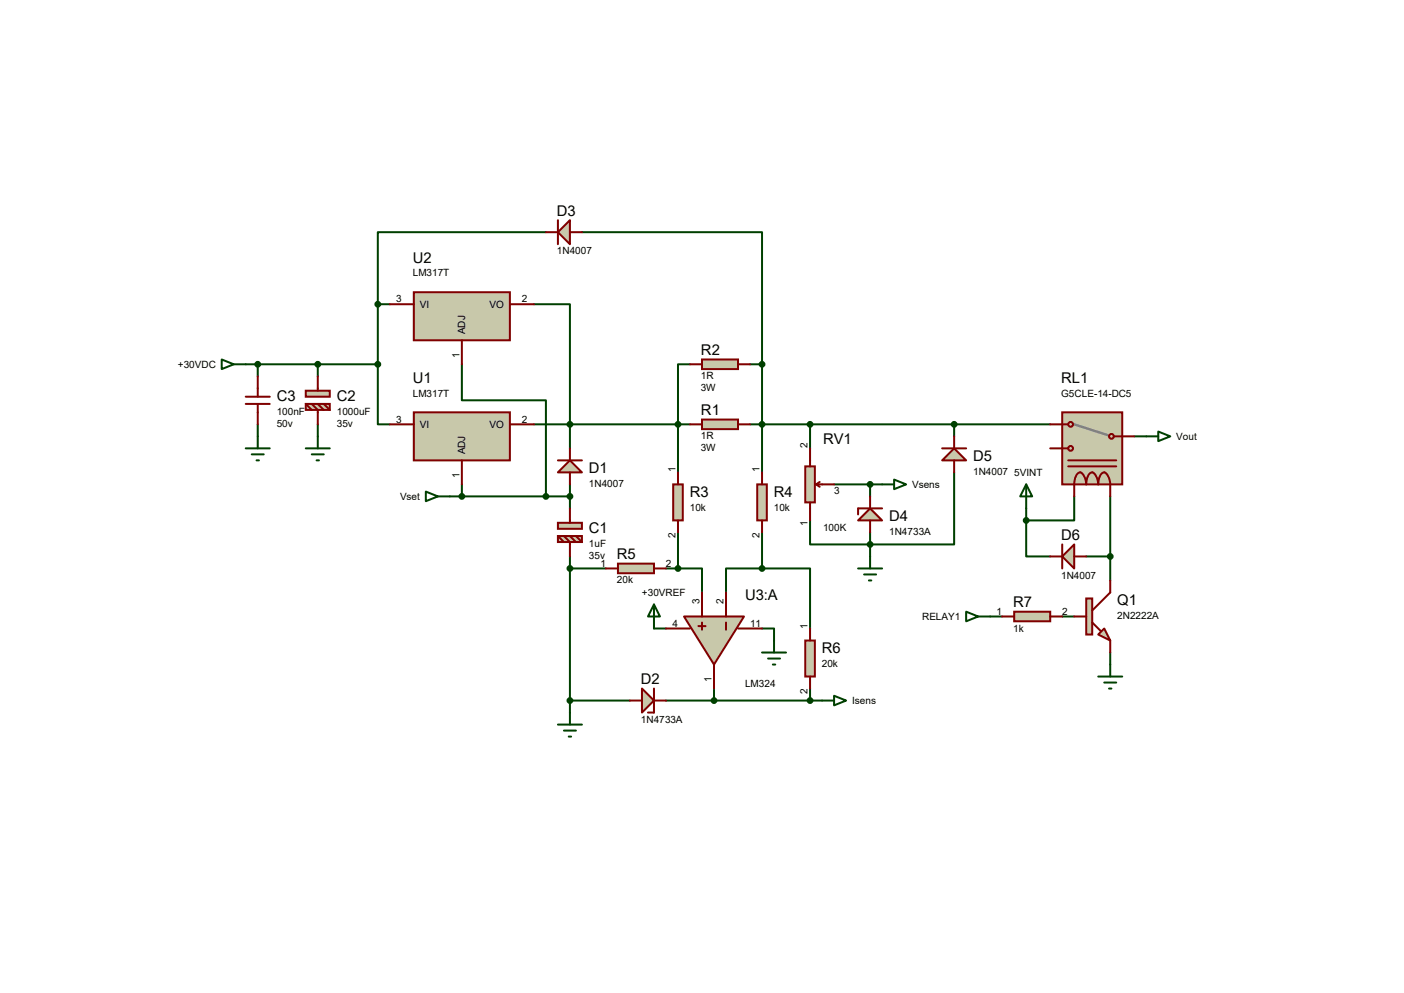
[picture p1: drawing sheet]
<svg xmlns="http://www.w3.org/2000/svg" width="297mm" height="210mm" viewBox="0 0 297 210" stroke-linecap="round" stroke-linejoin="round" font-family="sans-serif">
<g fill="none" stroke="#004000" stroke-width=".42">
<path d="M115.5 49.1h-35.6v15.2M123.1 49.1h38.1v27.9M52 77h27.9M54.5 77v2.6M67.2 77v2.6M79.9 77v12.7h2.6M79.9 64.3v12.7M79.9 64.3h2.6M97.7 77v7.7h17.8v20.3M112.9 64.3h7.7v30.5M146 77h-2.6v22.9M158.7 77h2.5"/>
<path d="M161.2 77v22.9M54.5 89.7v2.6M67.2 89.7v2.6M112.9 89.7h33.1M158.7 89.7h63.5M171.4 89.7v5.1M201.8 99.9v15.2h-30.4v-5M201.8 89.7v2.6M239.9 92.3h2.6M95.2 105h25.4M97.7 102.4v2.6M120.6 102.4v5.1"/>
<path d="M120.6 117.7v33M143.4 112.6v7.6M161.2 112.6v7.6M176.4 102.4h10.2M184.1 102.4v2.6M184.1 112.6v5.1M217.1 110.1v7.6h5.1M217.1 107.5v2.6M227.2 105v5.1h-10.1M229.8 117.7h5.1M234.9 105v17.8M120.6 120.2h7.6"/>
<path d="M138.3 132.9h2.6M140.9 120.2h2.5M143.4 120.2h5.1v5.1M161.2 120.2h10.2v12.7M161.2 120.2h-7.6v5.1M161.2 132.9h2.5v2.6M209.5 130.4h2.5M224.7 130.4h2.5M234.9 138v2.5M120.6 148.2h12.7M140.9 148.2h33M151 145.6v2.6"/>
<path d="M171.4 145.6v2.6"/>
</g>
<path d="M87.5 87.2h20.4v10.2h-20.4z" fill="#c8c8aa" stroke="#800000" stroke-width=".42"/>
<path d="M82.5 89.7h5M97.7 97.4v5M107.9 89.7h5" fill="none" stroke="#800000" stroke-width=".42"/>
<path d="M118 153.2h5.1M119.3 154.5h2.5M120.3 155.8h.5M120.6 150.7v2.5" fill="none" stroke="#004000" stroke-width=".42"/>
<g fill="#c8c8aa" stroke="#800000" stroke-width=".42">
<path d="M118 110.6h5.1v1.2h-5.1z"/>
<path d="M118 113.4h5.1v1.2h-5.1z"/>
</g>
<path d="M118 113.4l1.3 1.2M119.3 113.4l1.3 1.2v3.1M120.6 107.5v3.1M120.6 113.4l1.2 1.2M121.8 113.4l1.3 1.2" fill="none" stroke="#800000" stroke-width=".42"/>
<path d="M120.6 97.4l2.5 2.5h-5.1z" fill="#c8c8aa" stroke="#800000" stroke-width=".42"/>
<path d="M118 97.4h5.1M120.6 94.8v2.6M120.6 99.9v2.5" fill="none" stroke="#800000" stroke-width=".42"/>
<path d="M148.5 88.7h7.6v2.1h-7.6z" fill="#c8c8aa" stroke="#800000" stroke-width=".42"/>
<path d="M146 89.7h2.5M156.1 89.7h2.6" fill="none" stroke="#800000" stroke-width=".42"/>
<path d="M148.5 76h7.6v2.1h-7.6z" fill="#c8c8aa" stroke="#800000" stroke-width=".42"/>
<path d="M146 77h2.5M156.1 77h2.6" fill="none" stroke="#800000" stroke-width=".42"/>
<g fill="#c8c8aa" stroke="#800000" stroke-width=".42">
<path d="M64.7 82.6h5.1v1.3h-5.1z"/>
<path d="M64.7 85.4h5.1v1.3h-5.1z"/>
</g>
<path d="M67.2 79.6v3M64.7 85.4l1.3 1.3M66 85.4l1.2 1.3v3M67.2 85.4l1.3 1.3M68.5 85.4l1.3 1.3" fill="none" stroke="#800000" stroke-width=".42"/>
<g fill="#004000" stroke="#004000" stroke-width=".42">
<circle cx="79.9" cy="77" r=".51"/>
<circle cx="67.2" cy="77" r=".51"/>
</g>
<path d="M52 94.8h5.1M53.3 96.1h2.5M54.3 97.4h.5M54.5 92.3v2.5M64.7 94.8h5.1M66 96.1h2.5M67 97.4h.5M67.2 92.3v2.5" fill="none" stroke="#004000" stroke-width=".42"/>
<path d="M144.7 130.4h12.7l-6.4 10.1z" fill="#c8c8aa" stroke="#800000" stroke-width=".42"/>
<path d="M140.9 132.9h5.1M147.7 132.4h1.6M148.5 125.3v5.1M148.5 131.7v1.5M153.6 125.3v5.1M153.6 131.7v1.5M156.1 132.9h5.1M151 140.5v5.1" fill="none" stroke="#800000" stroke-width=".42"/>
<path d="M138.3 127.8l1.3 2.6h-2.5zM138.3 127.8v5.1" fill="none" stroke="#004000" stroke-width=".42"/>
<path d="M142.4 102.4h2v7.7h-2z" fill="#c8c8aa" stroke="#800000" stroke-width=".42"/>
<path d="M143.4 99.9v2.5M143.4 110.1v2.5" fill="none" stroke="#800000" stroke-width=".42"/>
<path d="M160.2 102.4h2v7.7h-2z" fill="#c8c8aa" stroke="#800000" stroke-width=".42"/>
<path d="M161.2 99.9v2.5M161.2 110.1v2.5" fill="none" stroke="#800000" stroke-width=".42"/>
<path d="M130.7 119.2h7.6v2h-7.6z" fill="#c8c8aa" stroke="#800000" stroke-width=".42"/>
<path d="M128.2 120.2h2.5M138.3 120.2h2.6" fill="none" stroke="#800000" stroke-width=".42"/>
<path d="M170.3 135.5h2.1v7.6h-2.1z" fill="#c8c8aa" stroke="#800000" stroke-width=".42"/>
<path d="M171.4 132.9v2.6M171.4 143.1v2.5" fill="none" stroke="#800000" stroke-width=".42"/>
<g fill="#004000" stroke="#004000" stroke-width=".42">
<circle cx="161.2" cy="120.2" r=".51"/>
<circle cx="143.4" cy="120.2" r=".51"/>
<circle cx="120.6" cy="120.2" r=".51"/>
</g>
<path d="M135.8 145.6l2.5 2.6-2.5 2.5z" fill="#c8c8aa" stroke="#800000" stroke-width=".42"/>
<path d="M133.3 148.2h2.5M138.3 145.6v5.1h-1.2M138.3 148.2h2.6" fill="none" stroke="#800000" stroke-width=".42"/>
<g fill="#004000" stroke="#004000" stroke-width=".42">
<circle cx="151" cy="148.2" r=".51"/>
<circle cx="120.6" cy="148.2" r=".51"/>
<circle cx="171.4" cy="148.2" r=".51"/>
</g>
<path d="M173.9 148.2h2.5M176.4 147.2l2.6 1-2.6 1z" fill="none" stroke="#004000" stroke-width=".42"/>
<path d="M118 49.1l2.6-2.5v5z" fill="#c8c8aa" stroke="#800000" stroke-width=".42"/>
<path d="M115.5 49.1h2.5M118 46.6v5M120.6 49.1h2.5" fill="none" stroke="#800000" stroke-width=".42"/>
<path d="M170.3 98.6h2.1v7.7h-2.1z" fill="#c8c8aa" stroke="#800000" stroke-width=".42"/>
<path d="M171.4 94.8v3.8M171.4 106.3v3.8M172.6 102.4l.8 .6M172.6 102.4h3.8M173.4 101.9l-.8 .5" fill="none" stroke="#800000" stroke-width=".42"/>
<path d="M184.1 107.5l2.5 2.6h-5.1z" fill="#c8c8aa" stroke="#800000" stroke-width=".42"/>
<path d="M184.1 105v2.5M184.1 110.1v2.5M186.6 107.5h-5.1v1.3" fill="none" stroke="#800000" stroke-width=".42"/>
<path d="M184.1 117.7v2.5M186.6 102.4h2.5M189.1 101.4l2.6 1-2.6 1.1zM181.5 120.2h5.1M182.8 121.5h2.5M183.8 122.8h.5" fill="none" stroke="#004000" stroke-width=".42"/>
<g fill="#004000" stroke="#004000" stroke-width=".42">
<circle cx="161.2" cy="89.7" r=".51"/>
<circle cx="184.1" cy="102.4" r=".51"/>
</g>
<path d="M201.8 94.8l2.6 2.6h-5.1z" fill="#c8c8aa" stroke="#800000" stroke-width=".42"/>
<path d="M199.3 94.8h5.1M201.8 92.3v2.5M201.8 97.4v2.5" fill="none" stroke="#800000" stroke-width=".42"/>
<g fill="#004000" stroke="#004000" stroke-width=".42">
<circle cx="171.4" cy="89.7" r=".51"/>
<circle cx="184.1" cy="115.1" r=".51"/>
</g>
<path d="M46.9 76l2.5 1-2.5 1.1zM49.4 77h2.6M242.5 92.3h2.5M245 91.3l2.6 1-2.6 1zM161.2 138h5.1M162.5 139.3h2.5M163.7 135.5v2.5M163.5 140.5h.5" fill="none" stroke="#004000" stroke-width=".42"/>
<path d="M224.7 87.2h12.7v15.2h-12.7z" fill="#c8c8aa" stroke="#800000" stroke-width=".42"/>
<path d="M227.2 89.7l7.2 2.3" fill="none" stroke="#808080" stroke-width=".51"/>
<g fill="#c8c8aa" stroke="#800000" stroke-width=".42">
<circle cx="235.1" cy="92.3" r=".51"/>
<circle cx="226.5" cy="94.8" r=".51"/>
</g>
<path d="M224.7 94.8h1.3M226 98.6h10.1M226 97.4h10.1M235.6 92.3h1.8M227.2 102.4a2.31 2.31 0 0 1 1.3-2.5 2.69 2.69 0 0 1 1.3 2.5 2.31 2.31 0 0 1 1.3-2.5 2.69 2.69 0 0 1 1.2 2.5 2.31 2.31 0 0 1 1.3-2.5 2.69 2.69 0 0 1 1.3 2.5" fill="none" stroke="#800000" stroke-width=".42"/>
<circle cx="226.5" cy="89.7" r=".51" fill="#c8c8aa" stroke="#800000" stroke-width=".42"/>
<path d="M222.2 89.7h3.8M222.2 94.8h2.5M237.4 92.3h2.5M227.2 102.4v2.6M234.9 102.4v2.6" fill="none" stroke="#800000" stroke-width=".42"/>
<g fill="#c8c8aa" stroke="#800000" stroke-width=".42">
<path d="M233.6 132.9l1.3 2.6-2.6-1.3z"/>
<path d="M229.8 126.6h1.3v7.6h-1.3z"/>
</g>
<path d="M227.2 130.4h2.6M231.1 131.7l1.7 1.7M234.9 122.8v2.5l-3.8 3.8M234.9 135.5v2.5" fill="none" stroke="#800000" stroke-width=".42"/>
<path d="M227.2 115.1v5.1l-2.5-2.5z" fill="#c8c8aa" stroke="#800000" stroke-width=".42"/>
<path d="M222.2 117.7h2.5M224.7 115.1v5.1M227.2 117.7h2.6" fill="none" stroke="#800000" stroke-width=".42"/>
<circle cx="234.9" cy="117.7" r=".51" fill="#004000" stroke="#004000" stroke-width=".42"/>
<path d="M214.5 129.4h7.7v2h-7.7z" fill="#c8c8aa" stroke="#800000" stroke-width=".42"/>
<path d="M212 130.4h2.5M222.2 130.4h2.5" fill="none" stroke="#800000" stroke-width=".42"/>
<path d="M90.1 104l2.5 1-2.5 1zM92.6 105h2.6M204.4 129.4l2.5 1-2.5 1zM206.9 130.4h2.6M232.3 143.1h5.1M233.6 144.4h2.5M234.6 145.6h.5M234.9 140.5v2.6" fill="none" stroke="#004000" stroke-width=".42"/>
<g fill="#004000" stroke="#004000" stroke-width=".42">
<circle cx="97.7" cy="105" r=".51"/>
<circle cx="120.6" cy="105" r=".51"/>
<circle cx="120.6" cy="89.7" r=".51"/>
</g>
<path d="M87.5 61.8h20.4v10.2h-20.4z" fill="#c8c8aa" stroke="#800000" stroke-width=".42"/>
<path d="M54.5 79.6v4.3M82.5 64.3h5M97.7 72v5M107.9 64.3h5M52 85.4h5.1M52 83.9h5.1M54.5 85.4v4.3" fill="none" stroke="#800000" stroke-width=".42"/>
<g fill="#004000" stroke="#004000" stroke-width=".42">
<circle cx="79.9" cy="64.3" r=".51"/>
<circle cx="115.5" cy="105" r=".51"/>
<circle cx="143.4" cy="89.7" r=".51"/>
<circle cx="161.2" cy="77" r=".51"/>
<circle cx="54.5" cy="77" r=".51"/>
<circle cx="217.1" cy="110.1" r=".51"/>
<circle cx="201.8" cy="89.7" r=".51"/>
</g>
<path d="M217.1 102.4l1.3 2.6h-2.6zM217.1 102.4v5.1" fill="none" stroke="#004000" stroke-width=".42"/>
<g font-size="3.1">
<text x="117.8" y="45.7">D3</text>
<text x="87.3" y="55.5">U2</text>
<text x="148.3" y="75.1">R2</text>
<text x="87.3" y="80.9">U1</text>
<text x="224.5" y="80.9">RL1</text>
<text x="58.5" y="84.8">C3</text>
<text x="71.2" y="84.8">C2</text>
<text x="148.3" y="87.8">R1</text>
<text x="174.1" y="93.9">RV1</text>
<text x="124.6" y="100">D1</text>
<text x="205.9" y="97.5">D5</text>
<text x="145.9" y="105.1">R3</text>
<text x="163.7" y="105.1">R4</text>
<text x="124.6" y="112.7">C1</text>
<text x="188.1" y="110.2">D4</text>
<text x="130.5" y="118.3">R5</text>
<text x="224.5" y="114.3">D6</text>
<text x="157.6" y="127">U3:A</text>
<text x="214.3" y="128.5">R7</text>
<text x="236.3" y="127.9">Q1</text>
<text x="173.9" y="138.1">R6</text>
<text x="135.6" y="144.7">D2</text>
</g>
<g font-size="2.1">
<text x="117.8" y="53.8">1N4007</text>
<text x="87.3" y="58.5">LM317T</text>
<text x="83.8" y="64">3</text>
<text x="88.8" y="65.1">VI</text>
<text x="103.5" y="65.1">VO</text>
<text x="110.4" y="64">2</text>
<text x="98.4" y="70.7" transform="rotate(-90 98.4 70.7)">ADJ</text>
<text x="37.6" y="77.8">+30VDC</text>
<text x="97.2" y="75.7" transform="rotate(-90 97.2 75.7)">1</text>
<text x="87.3" y="83.9">LM317T</text>
<text x="148.3" y="80.2">1R</text>
<text x="148.3" y="82.8">3W</text>
<text x="224.5" y="83.9">G5CLE-14-DC5</text>
<text x="58.5" y="87.7">100nF</text>
<text x="71.2" y="87.7">1000uF</text>
<text x="83.8" y="89.4">3</text>
<text x="110.4" y="89.4">2</text>
<text x="58.5" y="90.2">50v</text>
<text x="71.2" y="90.2">35v</text>
<text x="88.8" y="90.5">VI</text>
<text x="103.5" y="90.5">VO</text>
<text x="148.3" y="92.9">1R</text>
<text x="148.3" y="95.5">3W</text>
<text x="170.9" y="94.8" transform="rotate(-90 170.9 94.8)">2</text>
<text x="248.8" y="93">Vout</text>
<text x="97.2" y="101.1" transform="rotate(-90 97.2 101.1)">1</text>
<text x="98.4" y="96.1" transform="rotate(-90 98.4 96.1)">ADJ</text>
<text x="142.9" y="99.9" transform="rotate(-90 142.9 99.9)">1</text>
<text x="160.7" y="99.9" transform="rotate(-90 160.7 99.9)">1</text>
<text x="205.9" y="100.4">1N4007</text>
<text x="214.5" y="100.7">5VINT</text>
<text x="84.6" y="105.7">Vset</text>
<text x="124.6" y="102.9">1N4007</text>
<text x="145.9" y="108">10k</text>
<text x="163.7" y="108">10k</text>
<text x="176.4" y="104.4">3</text>
<text x="193" y="103.2">Vsens</text>
<text x="142.9" y="113.8" transform="rotate(-90 142.9 113.8)">2</text>
<text x="160.7" y="113.8" transform="rotate(-90 160.7 113.8)">2</text>
<text x="170.9" y="111.3" transform="rotate(-90 170.9 111.3)">1</text>
<text x="174.1" y="112.2">100K</text>
<text x="188.1" y="113.1">1N4733A</text>
<text x="124.6" y="115.6">1uF</text>
<text x="124.6" y="118.2">35v</text>
<text x="127" y="119.8">1</text>
<text x="140.9" y="119.8">2</text>
<text x="130.5" y="123.4">20k</text>
<text x="224.5" y="122.4">1N4007</text>
<text x="135.8" y="126.1">+30VREF</text>
<text x="148" y="127.8" transform="rotate(-90 148 127.8)">3</text>
<text x="153.1" y="127.8" transform="rotate(-90 153.1 127.8)">2</text>
<text x="195.1" y="131.1">RELAY1</text>
<text x="210.8" y="130">1</text>
<text x="224.7" y="130">2</text>
<text x="236.3" y="130.9">2N2222A</text>
<text x="142.2" y="132.5">4</text>
<text x="158.7" y="132.5">11</text>
<text x="170.9" y="132.9" transform="rotate(-90 170.9 132.9)">1</text>
<text x="214.3" y="133.6">1k</text>
<text x="173.9" y="141">20k</text>
<text x="150.5" y="144.3" transform="rotate(-90 150.5 144.3)">1</text>
<text x="157.6" y="145.2">LM324</text>
<text x="170.9" y="146.8" transform="rotate(-90 170.9 146.8)">2</text>
<text x="180.3" y="148.9">Isens</text>
<text x="135.6" y="152.9">1N4733A</text>
</g>
</svg>
